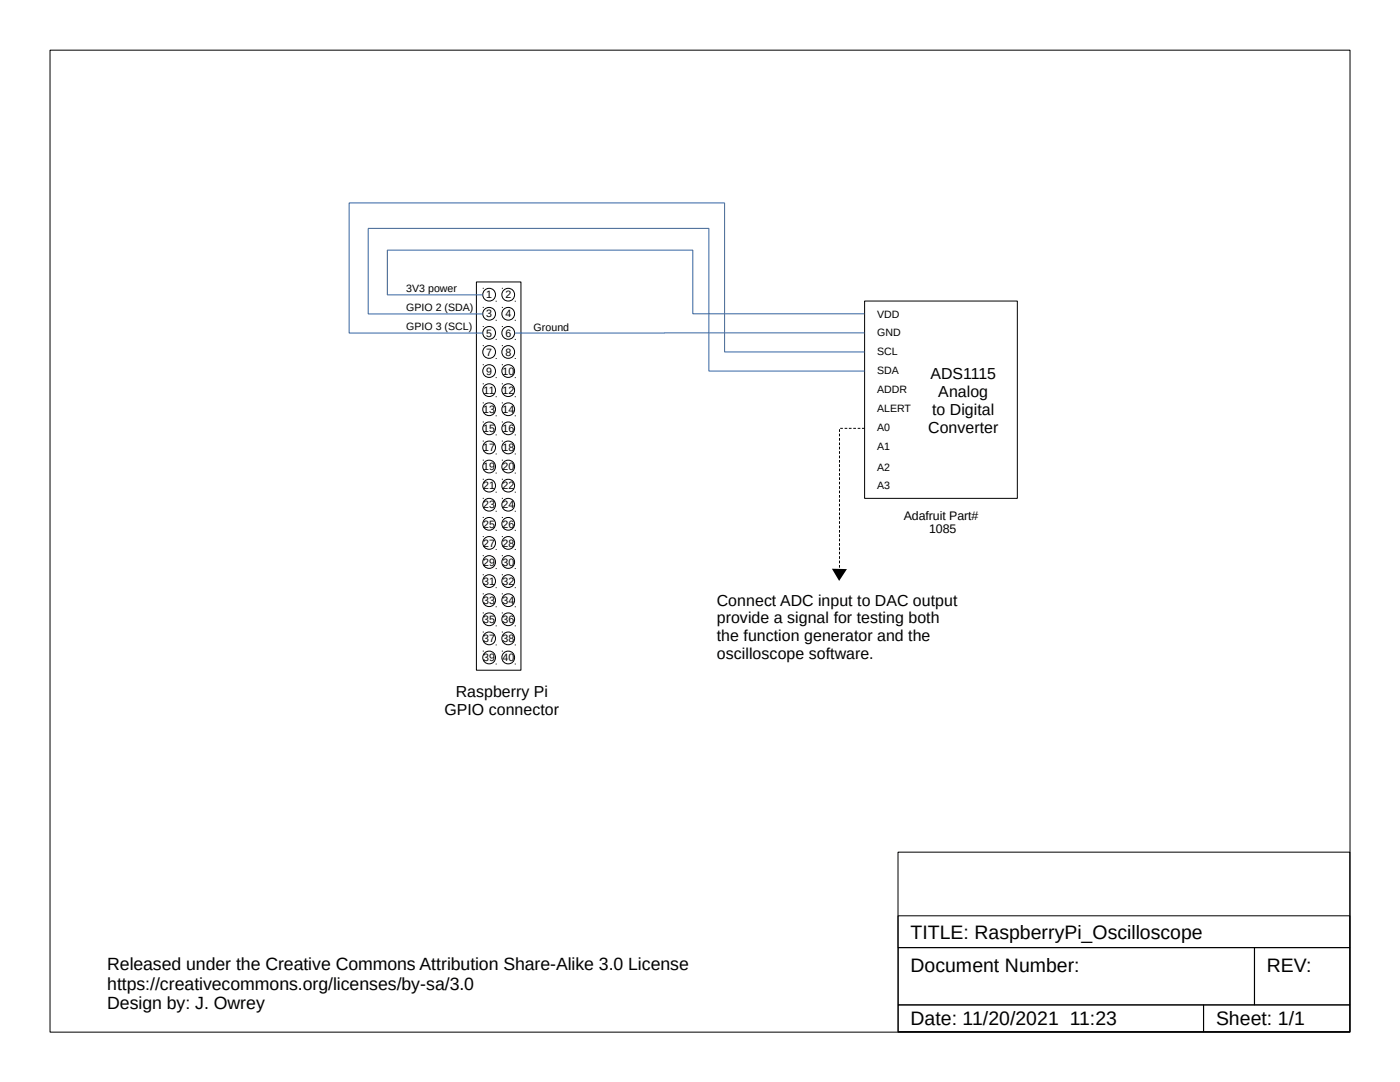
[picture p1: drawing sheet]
<svg xmlns="http://www.w3.org/2000/svg" width="279mm" height="216mm" viewBox="0 0 279 216" stroke-linecap="round" stroke-linejoin="round" font-family="sans-serif">
<g fill="none" stroke="#000" stroke-width=".2">
<path d="M10 10h259.4v195.9h-259.4zM95.1 56.3h8.9v77.4h-8.9zM96.3 57.5h.1M100.2 57.5h.1M96.3 61.3h.1M96.3 65.1h.1M96.3 69h.1M96.3 72.8h.1M96.3 76.6h.1M98.9 60.1h.1M98.9 63.9h.1M98.9 67.7h.1"/>
<path d="M98.9 71.5h.1M98.9 75.3h.1M98.9 79.2h.1M100.2 61.3h.1M100.2 65.1h.1M100.2 69h.1M100.2 72.8h.1M100.2 76.6h.1M102.7 60.1h.1M102.7 63.9h.1M102.7 67.7h.1M102.7 71.5h.1"/>
<path d="M102.7 75.3h.1M102.7 79.2h.1M172.5 60.1h30.5v39.3h-30.5zM96.3 80.4h.1M96.3 84.2h.1M96.3 88h.1M96.3 91.8h.1M96.3 95.6h.1M96.3 99.4h.1M98.9 83h.1M98.9 86.8h.1M98.9 90.6h.1"/>
<path d="M98.9 94.4h.1M98.9 98.2h.1M100.2 80.4h.1M100.2 84.2h.1M100.2 88h.1M100.2 91.8h.1M100.2 95.6h.1M100.2 99.4h.1M102.7 83h.1M102.7 86.8h.1M102.7 90.6h.1M102.7 94.4h.1"/>
<path d="M102.7 98.2h.1M167.5 85.6v.6M167.5 86.5v.6M167.5 87.4v.5M167.5 88.3v.5M167.5 89.1v.6M167.5 90v.5M167.5 90.9v.5M167.5 91.8v.5M167.5 92.6v.6M167.5 93.5v.5M167.5 94.4v.5"/>
<path d="M167.5 95.2v.6M167.5 96.1v.6M167.5 97v.5M167.5 97.9v.5M167.5 98.8v.5M167.5 99.6v.5M167.7 85.5h.5M168.6 85.5h.5M169.4 85.5h.5M170.3 85.5h.5M171.2 85.5h.5M172 85.5h.5"/>
<path d="M96.3 103.2h.1M96.3 107.1h.1M96.3 110.9h.1M96.3 114.7h.1M96.3 118.5h.1M98.9 102h.1M98.9 105.8h.1M98.9 109.6h.1M98.9 113.4h.1M98.9 117.3h.1M100.2 103.2h.1M100.2 107.1h.1"/>
<path d="M100.2 110.9h.1M100.2 114.7h.1M100.2 118.5h.1M102.7 102h.1M102.7 105.8h.1M102.7 109.6h.1M102.7 113.4h.1M102.7 117.3h.1M167.5 100.5v.5M167.5 101.4v.5M167.5 102.3v.5M167.5 103.1v.5"/>
<path d="M167.5 104v.5M167.5 104.9v.5M167.5 105.8v.5M167.5 106.6v.5M167.5 107.5v.5M167.5 108.4v.5M167.5 109.2v.6M167.5 110.1v.5M167.5 111v.5M167.5 111.9v.5M167.5 112.7v.6M167.5 113.6v.2"/>
<path d="M96.3 122.3h.1M96.3 126.1h.1M96.3 129.9h.1M98.9 121.1h.1M98.9 124.9h.1M98.9 128.7h.1M98.9 132.5h.1M100.2 122.3h.1M100.2 126.1h.1M100.2 129.9h.1M102.7 121.1h.1M102.7 124.9h.1"/>
<path d="M102.7 128.7h.1M102.7 132.5h.1M179.2 170h90.2v35.9h-90.2zM179.2 182.7h90.2v6.4h-90.2zM179.2 189.1h71.2v11.4h-71.2zM250.3 189.1h19.1v11.4h-19.1zM179.2 200.5h61v5.3h-61zM240.2 200.5h29.2v5.3h-29.2z"/>
<circle cx="97.6" cy="58.8" r="1.28"/>
<circle cx="101.4" cy="58.8" r="1.28"/>
<circle cx="97.6" cy="70.2" r="1.28"/>
<circle cx="97.6" cy="62.6" r="1.28"/>
<circle cx="97.6" cy="74" r="1.28"/>
<circle cx="97.6" cy="66.4" r="1.28"/>
<circle cx="97.6" cy="77.9" r="1.28"/>
<circle cx="101.4" cy="62.6" r="1.28"/>
<circle cx="101.4" cy="74" r="1.28"/>
<circle cx="101.4" cy="70.2" r="1.28"/>
<circle cx="101.4" cy="66.4" r="1.28"/>
<circle cx="101.4" cy="77.9" r="1.28"/>
<circle cx="97.6" cy="93.1" r="1.28"/>
<circle cx="97.6" cy="89.3" r="1.28"/>
<circle cx="97.6" cy="81.7" r="1.28"/>
<circle cx="97.6" cy="85.5" r="1.28"/>
<circle cx="97.6" cy="96.9" r="1.28"/>
<circle cx="101.4" cy="93.1" r="1.28"/>
<circle cx="101.4" cy="81.7" r="1.28"/>
<circle cx="101.4" cy="89.3" r="1.28"/>
<circle cx="101.4" cy="85.5" r="1.28"/>
<circle cx="101.4" cy="96.9" r="1.28"/>
<circle cx="97.6" cy="100.7" r="1.28"/>
<circle cx="97.6" cy="108.3" r="1.28"/>
<circle cx="97.6" cy="112.1" r="1.28"/>
<circle cx="97.6" cy="119.8" r="1.28"/>
<circle cx="97.6" cy="104.5" r="1.28"/>
<circle cx="97.6" cy="116" r="1.28"/>
<circle cx="101.4" cy="100.7" r="1.28"/>
<circle cx="101.4" cy="119.8" r="1.28"/>
<circle cx="101.4" cy="108.3" r="1.28"/>
<circle cx="101.4" cy="112.1" r="1.28"/>
<circle cx="101.4" cy="104.5" r="1.28"/>
<circle cx="101.4" cy="116" r="1.28"/>
<circle cx="97.6" cy="131.2" r="1.28"/>
<circle cx="97.6" cy="127.4" r="1.28"/>
<circle cx="97.6" cy="123.6" r="1.28"/>
<circle cx="101.4" cy="131.2" r="1.28"/>
<circle cx="101.4" cy="127.4" r="1.28"/>
<circle cx="101.4" cy="123.6" r="1.28"/>
</g>
<path d="M96.4 58.8h-19.1v-8.9h61v12.7h34.2M96.4 62.6h-22.9v-17h68v28.4h31M96.4 66.5h-26.7v-26h74.9v29.7h27.9M172.5 66.4l-69.8 .1" fill="none" stroke="#3465a4" stroke-width=".2"/>
<path d="M166 113.5h3l-1.5 2.4z" fill="#000"/>
<g font-size="3.9">
<text x="181.7" y="187.3">TITLE: RaspberryPi_Oscilloscope</text>
<text x="181.7" y="194">Document Number:</text>
<text x="252.8" y="194">REV:</text>
<text x="181.7" y="204.5">Date: 11/20/2021 11:23</text>
<text x="242.7" y="204.5">Sheet: 1/1</text>
</g>
<g font-size="3.5">
<text x="21.4" y="193.5">Released under the Creative Commons Attribution Share-Alike 3.0 License</text>
<text x="21.4" y="197.5">https://creativecommons.org/licenses/by-sa/3.0</text>
<text x="21.4" y="201.4">Design by: J. Owrey</text>
</g>
<g font-size="3.2">
<text x="185.7" y="75.6">ADS1115</text>
<text x="186" y="82.8">to Digital</text>
<text x="187.3" y="79.2">Analog</text>
<text x="185.2" y="86.3">Converter</text>
<text x="143.1" y="120.9">Connect ADC input to DAC output</text>
<text x="143.1" y="124.4">provide a signal for testing both</text>
<text x="143.1" y="127.9">the function generator and the</text>
<text x="143.1" y="131.5">oscilloscope software.</text>
<text x="88.7" y="142.7">GPIO connector</text>
<text x="90.9" y="139.2">Raspberry Pi</text>
</g>
<g font-size="2.5">
<text x="180.3" y="103.7">Adafruit Part#</text>
<text x="185.4" y="106.4">1085</text>
</g>
<g font-size="2.1">
<text x="81.1" y="58.3">3V3 power</text>
<text x="97" y="59.5">1</text>
<text x="100.9" y="59.5">2</text>
<text x="81.1" y="62">GPIO 2 (SDA)</text>
<text x="81.1" y="65.8">GPIO 3 (SCL)</text>
<text x="97" y="63.3">3</text>
<text x="100.9" y="63.3">4</text>
<text x="106.5" y="66">Ground</text>
<text x="175" y="63.4">VDD</text>
<text x="97" y="67.2">5</text>
<text x="97" y="71">7</text>
<text x="100.9" y="67.2">6</text>
<text x="100.9" y="71">8</text>
<text x="175" y="67">GND</text>
<text x="175" y="70.8">SCL</text>
<text x="97" y="74.8">9</text>
<text x="100.3" y="74.8">10</text>
<text x="175" y="74.6">SDA</text>
<text x="96.4" y="82.4">13</text>
<text x="96.5" y="78.6">11</text>
<text x="100.3" y="78.6">12</text>
<text x="100.3" y="82.4">14</text>
<text x="175" y="78.4">ADDR</text>
<text x="175" y="82.3">ALERT</text>
<text x="96.4" y="86.2">15</text>
<text x="100.3" y="86.2">16</text>
<text x="175" y="86.1">A0</text>
<text x="175" y="89.9">A1</text>
<text x="96.4" y="90">17</text>
<text x="96.4" y="93.8">19</text>
<text x="100.3" y="90">18</text>
<text x="100.3" y="93.8">20</text>
<text x="175" y="93.9">A2</text>
<text x="96.4" y="97.6">21</text>
<text x="96.4" y="101.4">23</text>
<text x="100.3" y="97.6">22</text>
<text x="100.3" y="101.4">24</text>
<text x="175" y="97.5">A3</text>
<text x="96.4" y="105.3">25</text>
<text x="100.3" y="105.3">26</text>
<text x="96.4" y="109.1">27</text>
<text x="96.4" y="112.9">29</text>
<text x="100.3" y="109.1">28</text>
<text x="100.3" y="112.9">30</text>
<text x="96.4" y="116.7">31</text>
<text x="100.3" y="116.7">32</text>
<text x="96.4" y="120.5">33</text>
<text x="96.4" y="124.3">35</text>
<text x="100.3" y="120.5">34</text>
<text x="100.3" y="124.3">36</text>
<text x="96.4" y="128.1">37</text>
<text x="96.4" y="131.9">39</text>
<text x="100.3" y="128.1">38</text>
<text x="100.3" y="131.9">40</text>
</g>
</svg>
